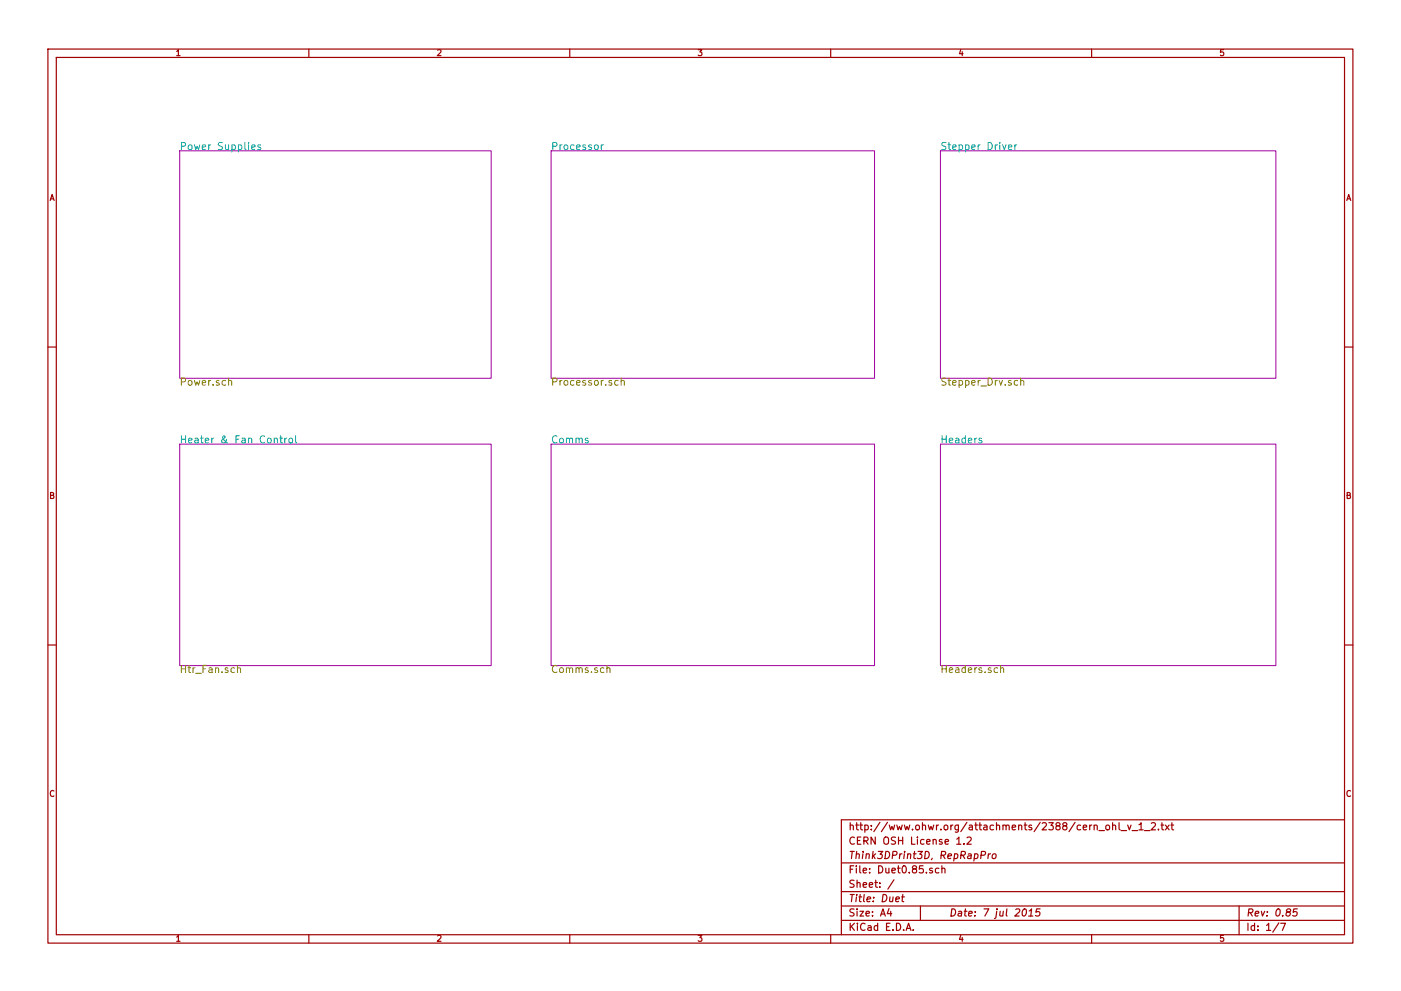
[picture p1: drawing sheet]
<svg xmlns="http://www.w3.org/2000/svg" width="297mm" height="210mm" viewBox="0 0 297 210" stroke-linecap="round" stroke-linejoin="round" font-family="sans-serif">
<g fill="none" stroke="#a00000" stroke-width=".25">
<path d="M10.2 10.4h276.6v189.7h-276.6zM11.9 12.2h273.2v186.1h-273.2zM65.5 10.4v1.8M120.8 10.4v1.8M176.1 10.4v1.8M231.4 10.4v1.8M10.2 73.6h1.7M285.1 73.6h1.7M10.2 136.8h1.7M285.1 136.8h1.7M202.8 178l.5-.4v1.5M202.8 179.1h.9"/>
<path d="M204.4 179v.1M205 177.7l.6-.1 .3 .4-.9 1.1h.9M235.9 175.2l.1-.1a.36 .36 0 0 1 .6 .2v.8M235.9 174.5v1.6M237.3 174.5v1.4l.2 .2M237.7 176.2h1.2M239.1 175.1l.3 1 .4-1M240 176.2h1.2M241.5 175l.4-.5v1.6M241.5 176.1h.9M242.6 176.2h1.2M244.1 174.7l.6-.2 .3 .5-1 1.1h1"/>
<path d="M245.6 175.9v.2M246.2 175.1h.5M246.4 174.5v1.4l.3 .2M247.1 175.1l.8 1M247.9 175.1l-.8 1M248.3 175.1h.5M248.5 174.5v1.4l.3 .2M285.1 173.9h-106.7v24.4M65.5 198.3v1.8M120.8 198.3v1.8M176.1 198.3v1.8M178.4 183.1h106.7"/>
<path d="M178.4 189.2h106.7M178.4 195.3h106.7M178.4 192.2h106.7M188.5 192.8l-.4 1h1M188.8 193.3v1.1M189.5 186.7l-1.3 1.9M189.9 190.8l.8-.1-.1-.3h-.6l-.1 .7 .2 .2 .4-.1M191.2 190.3h.5M191.4 189.8l-.1 1.3 .3 .2M192.1 197.4l.5-1.5 .5 1.5M192.3 197h.7M193.6 197.3v.1"/>
<path d="M195.1 192.2v3.1M197.7 184.3l-.4-.1-.2 .2 .1 .2 .5 .2v.3h-.6M199.1 184.3l-.5-.1-.3 .3 .1 .6 .2 .1 .5-.1M199.7 184.3h.1a.36 .36 0 0 1 .6 .1v.8M199.7 183.7v1.5M208 181.5l.8-.1 .1-.3v-.3l-.2-.2h-.6l-.2 1.6M209.6 181.1l-.2 1.1M210 181.1l-.5 .4M210.5 181.3l.2-.2 .5 .2-.2 .7-.2 .2-.4-.2zM217 192.9l.2-.1a.78 .78 0 0 1 .5 .7 .78 .78 0 0 1-.3 .7l-.4 .2a.97 .97 0 0 1 0-1.5zM218.1 194.4h.9M218.2 193.3l.5-.5-.2 1.6"/>
<path d="M220.5 192.8h-.7l-.2 .8 .3-.2 .5 .1 .1 .2-.2 .5-.2 .2-.6-.2M231.4 198.3v1.8M262.7 192.2v6.1M271.1 195.8l-1.3 2M271.5 195.9h1l-.6 1.5M275.1 192.8h-.8l-.1 .8 .2-.2 .5 .1 .1 .2-.1 .5-.2 .2-.6-.2"/>
</g>
<path d="M38.1 32h66v48.3h-66zM116.8 32h68.6v48.3h-68.6zM199.4 32h71.1v48.3h-71.1zM38.1 94.2h66v47h-66zM116.8 94.2h68.6v47h-68.6zM199.4 94.2h71.1v47h-71.1z" fill="none" stroke="#a000a0" stroke-width=".21"/>
<g fill="none" stroke="#00a0a0" stroke-width=".21">
<path d="M53.4 31.2l.7-.1-.1-.3-.4-.1-.2 .3v.7h.6M55.2 30.8l-.3-.1-.2 .3v.2l.5 .1v.4h-.5M127.5 30.7v1M127.9 30.7l-.4 .3M213.8 31.2l.7-.1v-.3l-.5-.1-.2 .3 .1 .7h.6M215.2 30.7v1M215.6 30.7l-.4 .3M58.1 93.1l.1-.1a.36 .36 0 0 1 .6 .2v.8M59.3 93h.6M59.5 92.5v1.3l.4 .2M60.4 93v1M60.8 93l-.4 .3"/>
<path d="M61.3 93.1l.2-.1 .5 .1v.7l-.3 .2-.4-.2zM62.7 92.5v1.3l.2 .2M208.1 93h-.3l-.3 .2 .1 .2 .5 .1v.4h-.6"/>
</g>
<path d="M48.5 80.9v-.1a.36 .36 0 0 1 .6 .1v.8M131.1 80.8l-.5-.1-.3 .3 .1 .6 .2 .1h.5M131.7 80.9l.1-.1a.36 .36 0 0 1 .6 .1v.8M131.7 80.2v1.5M216.4 80.9l.1-.1a.36 .36 0 0 1 .6 .1v.8M216.4 80.2v1.5M50.3 141.8h.1a.36 .36 0 0 1 .6 .1v.8M50.3 141.2v1.5M128.7 141.8h.1a.36 .36 0 0 1 .5 .1v.8M128.7 141.2v1.5M212.1 141.8h.1a.36 .36 0 0 1 .6 .1v.8M212.1 141.2v1.5" fill="none" stroke="#808000" stroke-width=".21"/>
<g font-size="2.1" fill="#00a0a0">
<text x="38.1" y="31.9">Power Supplies</text>
<text x="116.8" y="31.9">Processor</text>
<text x="199.4" y="31.9">Stepper Driver</text>
<text x="38.1" y="94.1">Heater &amp; Fan Control</text>
<text x="116.8" y="94.1">Comms</text>
<text x="199.4" y="94.1">Headers</text>
</g>
<g font-size="2.1" fill="#808000">
<text x="38.1" y="81.9">Power.sch</text>
<text x="116.8" y="81.9">Processor.sch</text>
<text x="199.4" y="81.9">Stepper_Drv.sch</text>
<text x="38.1" y="142.8">Htr_Fan.sch</text>
<text x="116.8" y="142.8">Comms.sch</text>
<text x="199.4" y="142.8">Headers.sch</text>
</g>
<g font-size="2.1" fill="#a00000">
<text x="179.9" y="179.3">CERN OSH License 1.2</text>
<text x="179.9" y="176.2">http://www.ohwr.org/attachments/2388/cern_ohl_v_1_2.txt</text>
<text x="179.9" y="185.4">File: Duet0.85.sch</text>
<text x="179.9" y="182.3">Think3DPrint3D, RepRapPro</text>
<text x="179.9" y="191.5">Title: Duet</text>
<text x="179.9" y="188.4">Sheet: /</text>
<text x="179.9" y="197.6">KiCad E.D.A.</text>
<text x="179.9" y="194.5">Size: A4</text>
<text x="201.2" y="194.5">Date: 7 jul 2015</text>
<text x="264.2" y="194.5">Rev: 0.85</text>
<text x="264.2" y="197.6">Id: 1/7</text>
</g>
<g font-size="1.8" fill="#a00000">
<text x="37.3" y="11.9">1</text>
<text x="92.7" y="11.9">2</text>
<text x="148" y="11.9">3</text>
<text x="203.3" y="11.9">4</text>
<text x="258.6" y="11.9">5</text>
<text x="10.4" y="42.7">A</text>
<text x="285.3" y="42.7">A</text>
<text x="10.4" y="105.9">B</text>
<text x="285.3" y="105.9">B</text>
<text x="10.4" y="169.1">C</text>
<text x="285.3" y="169.1">C</text>
<text x="37.3" y="199.8">1</text>
<text x="92.7" y="199.8">2</text>
<text x="148" y="199.8">3</text>
<text x="203.3" y="199.8">4</text>
<text x="258.6" y="199.8">5</text>
</g>
</svg>
